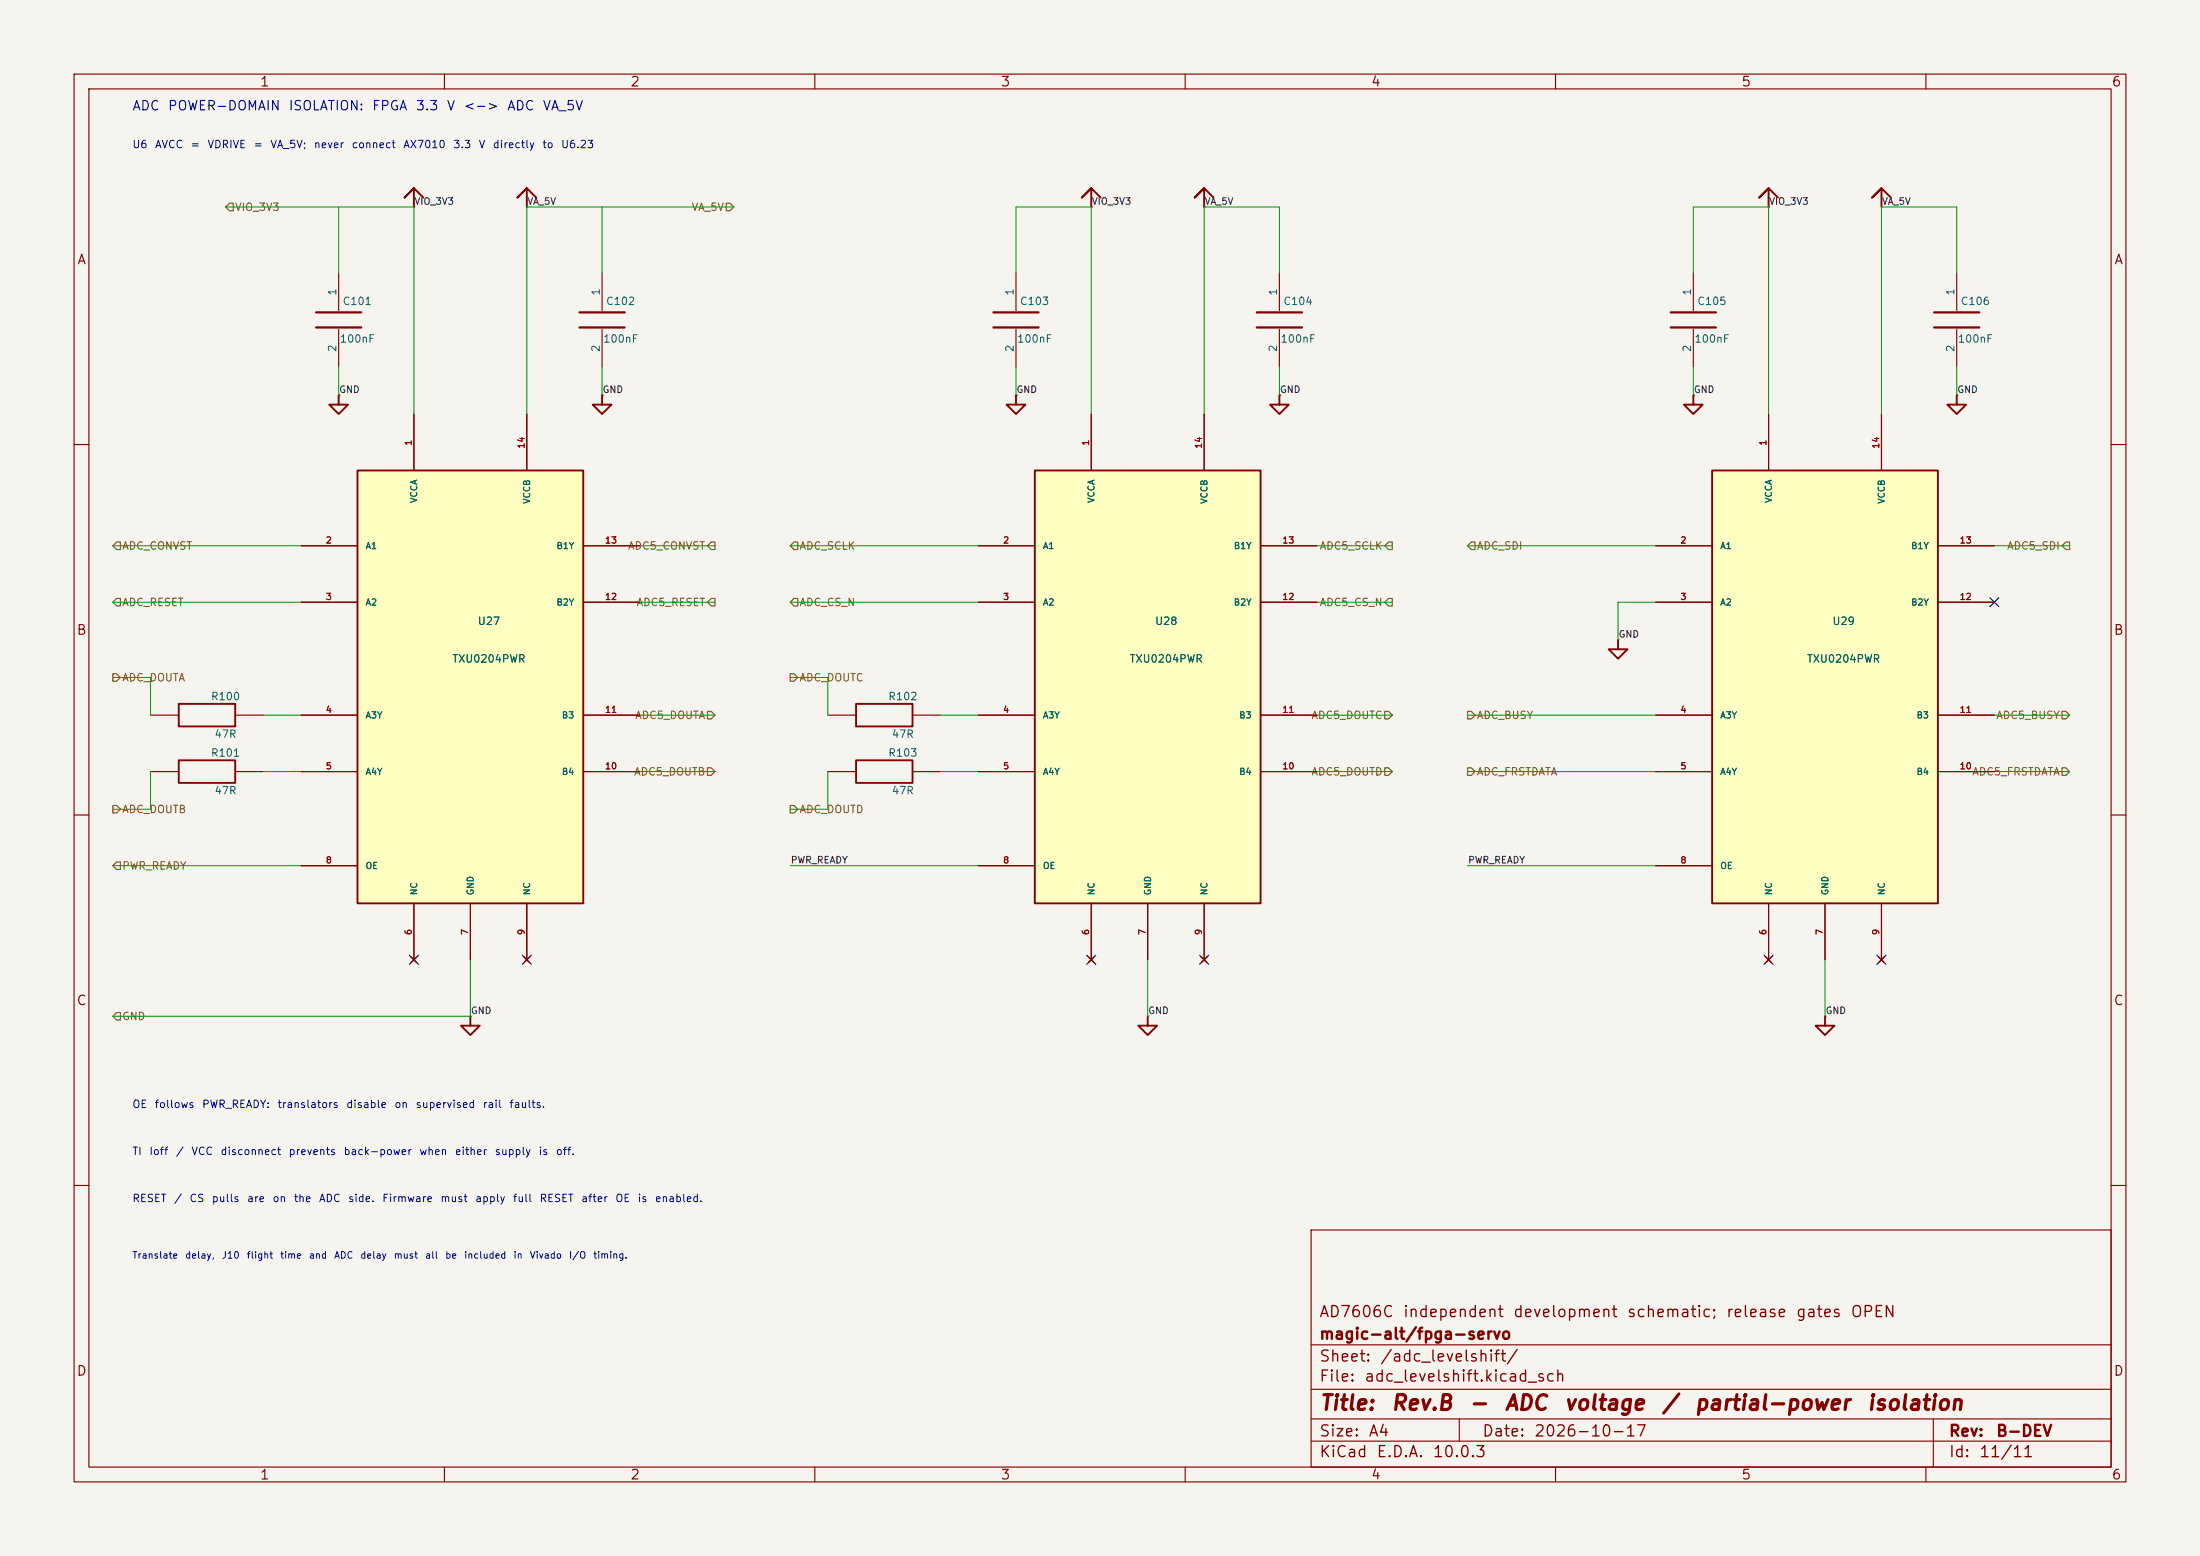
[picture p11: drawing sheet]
(kicad_sch (version 20260306) (generator "eeschema") (generator_version "10.0") (paper "A4") (title_block (title "Rev.B - ADC voltage / partial-power isolation") (date "2026-10-17") (rev "B-DEV") (company "magic-alt/fpga-servo") (comment 1 "AD7606C independent development schematic; release gates OPEN")) (lib_symbols (symbol "ax7010_servo_reva:C"
   (pin_numbers (hide yes))
   (pin_names
    (offset 0)) (exclude_from_sim no) (in_bom yes) (on_board yes)
   (in_pos_files yes)
   (duplicate_pin_numbers_are_jumpers no)
   (property "Reference" "C" (at 2.54 2.54 0) (show_name no) (do_not_autoplace no) (effects (font (size 1.016 1.016)) (justify left)))
   (property "Value" "C" (at 2.54 -2.54 0) (show_name no) (do_not_autoplace no) (effects (font (size 1.016 1.016)) (justify left)))
   (property "Footprint" "" (at 0 0 0) (show_name no) (do_not_autoplace no) (hide yes) (effects (font (size 1.27 1.27))))
   (property "Datasheet" "" (at 0 0 0) (show_name no) (do_not_autoplace no) (hide yes) (effects (font (size 1.27 1.27))))
   (property "Description" "" (at 0 0 0) (show_name no) (do_not_autoplace no) (hide yes) (effects (font (size 1.27 1.27))))
   (symbol "C_0_1"
    (polyline (pts (xy -3.048 1.016) (xy 3.048 1.016)) (stroke (width 0.3048) (type solid)) (fill (type none)))
    (polyline (pts (xy -3.048 -1.016) (xy 3.048 -1.016)) (stroke (width 0.3048) (type solid)) (fill (type none))))
   (symbol "C_1_1"
    (pin passive line (at 0 6.35 270) (length 5.08) (name "1" (effects (font (size 1.016 1.016)))) (number "1" (effects (font (size 1.016 1.016)))))
    (pin passive line (at 0 -6.35 90) (length 5.08) (name "2" (effects (font (size 1.016 1.016)))) (number "2" (effects (font (size 1.016 1.016))))))
   (embedded_fonts no))
(symbol "ax7010_servo_reva:PWR_GND" (pin_names (offset 0) (hide yes)) (pin_numbers (hide yes)) (in_bom no) (on_board no) (in_pos_files no)
(property "Reference" "#PWR" (at 0 0 0) (effects (font (size 1 1)) (hide yes)))
(property "Value" "/GND" (at 0 -4.445 0) (effects (font (size 1 1)) (hide yes)))
(symbol "PWR_GND_0_1" (polyline (pts (xy 0 0) (xy 0 -1.27) (xy -1.27 -1.27) (xy 0 -2.54) (xy 1.27 -1.27) (xy 0 -1.27)) (stroke (width 0.254) (type default)) (fill (type none))))
(symbol "PWR_GND_1_1" (pin passive line (at 0 0 90) (length 0) (name "GND" (effects (font (size 1 1)))) (number "1" (effects (font (size 1 1)))))))
(symbol "ax7010_servo_reva:PWR_VA_5V" (pin_names (offset 0) (hide yes)) (pin_numbers (hide yes)) (in_bom no) (on_board no) (in_pos_files no)
(property "Reference" "#PWR" (at 0 0 0) (effects (font (size 1 1)) (hide yes)))
(property "Value" "/VA_5V" (at 0 4.445 0) (effects (font (size 1 1)) (hide yes)))
(symbol "PWR_VA_5V_0_1" (polyline (pts (xy 0 0) (xy 0 2.54) (xy -1.27 1.27) (xy 0 2.54) (xy 1.27 1.27)) (stroke (width 0.254) (type default)) (fill (type none))))
(symbol "PWR_VA_5V_1_1" (pin passive line (at 0 0 90) (length 0) (name "VA_5V" (effects (font (size 1 1)))) (number "1" (effects (font (size 1 1)))))))
(symbol "ax7010_servo_reva:PWR_VIO_3V3" (pin_names (offset 0) (hide yes)) (pin_numbers (hide yes)) (in_bom no) (on_board no) (in_pos_files no)
(property "Reference" "#PWR" (at 0 0 0) (effects (font (size 1 1)) (hide yes)))
(property "Value" "/VIO_3V3" (at 0 4.445 0) (effects (font (size 1 1)) (hide yes)))
(symbol "PWR_VIO_3V3_0_1" (polyline (pts (xy 0 0) (xy 0 2.54) (xy -1.27 1.27) (xy 0 2.54) (xy 1.27 1.27)) (stroke (width 0.254) (type default)) (fill (type none))))
(symbol "PWR_VIO_3V3_1_1" (pin passive line (at 0 0 90) (length 0) (name "VIO_3V3" (effects (font (size 1 1)))) (number "1" (effects (font (size 1 1)))))))
(symbol "ax7010_servo_reva:R"
   (pin_numbers (hide yes))
   (pin_names (offset 0) (hide yes)) (exclude_from_sim no) (in_bom yes) (on_board yes)
   (in_pos_files yes)
   (duplicate_pin_numbers_are_jumpers no)
   (property "Reference" "R" (at 0 2.54 0) (show_name no) (do_not_autoplace no) (effects (font (size 1.016 1.016))))
   (property "Value" "R" (at 0 -2.54 0) (show_name no) (do_not_autoplace no) (effects (font (size 1.016 1.016))))
   (property "Footprint" "" (at 0 0 0) (show_name no) (do_not_autoplace no) (hide yes) (effects (font (size 1.27 1.27))))
   (property "Datasheet" "" (at 0 0 0) (show_name no) (do_not_autoplace no) (hide yes) (effects (font (size 1.27 1.27))))
   (property "Description" "" (at 0 0 0) (show_name no) (do_not_autoplace no) (hide yes) (effects (font (size 1.27 1.27))))
   (symbol "R_0_1"
    (rectangle (start -3.81 1.524) (end 3.81 -1.524) (stroke (width 0.254) (type solid)) (fill (type none))))
   (symbol "R_1_1"
    (pin passive line (at -7.62 0 0) (length 3.81) (name "1" (effects (font (size 1.016 1.016)))) (number "1" (effects (font (size 1.016 1.016)))))
    (pin passive line (at 7.62 0 180) (length 3.81) (name "2" (effects (font (size 1.016 1.016)))) (number "2" (effects (font (size 1.016 1.016))))))
   (embedded_fonts no))
(symbol "ax7010_servo_reva:TXU0204PW" (pin_names (offset 1.016)) (in_bom yes) (on_board yes)(property "Reference" "U" (at 0 0 0) (effects (font (size 1.016 1.016)) (hide yes)))(property "Value" "TXU0204PW" (at 0 0 0) (effects (font (size 1.016 1.016)) (hide yes)))(symbol "TXU0204PW_0_1" (rectangle (start -15.24 22.86) (end 15.24 -35.56) (stroke (width .254) (type default)) (fill (type background))))(symbol "TXU0204PW_1_1"(pin power_in line (at -7.62 30.48 270) (length 7.62) (name "VCCA" (effects (font (size 0.85 0.85)) )) (number "1" (effects (font (size 0.85 0.85)) )))(pin power_in line (at 7.62 30.48 270) (length 7.62) (name "VCCB" (effects (font (size 0.85 0.85)) )) (number "14" (effects (font (size 0.85 0.85)) )))(pin input line (at -22.86 12.7 0) (length 7.62) (name "A1" (effects (font (size 0.85 0.85)) )) (number "2" (effects (font (size 0.85 0.85)) )))(pin input line (at -22.86 5.08 0) (length 7.62) (name "A2" (effects (font (size 0.85 0.85)) )) (number "3" (effects (font (size 0.85 0.85)) )))(pin output line (at -22.86 -10.16 0) (length 7.62) (name "A3Y" (effects (font (size 0.85 0.85)) )) (number "4" (effects (font (size 0.85 0.85)) )))(pin output line (at -22.86 -17.78 0) (length 7.62) (name "A4Y" (effects (font (size 0.85 0.85)) )) (number "5" (effects (font (size 0.85 0.85)) )))(pin output line (at 22.86 12.7 180) (length 7.62) (name "B1Y" (effects (font (size 0.85 0.85)) )) (number "13" (effects (font (size 0.85 0.85)) )))(pin output line (at 22.86 5.08 180) (length 7.62) (name "B2Y" (effects (font (size 0.85 0.85)) )) (number "12" (effects (font (size 0.85 0.85)) )))(pin input line (at 22.86 -10.16 180) (length 7.62) (name "B3" (effects (font (size 0.85 0.85)) )) (number "11" (effects (font (size 0.85 0.85)) )))(pin input line (at 22.86 -17.78 180) (length 7.62) (name "B4" (effects (font (size 0.85 0.85)) )) (number "10" (effects (font (size 0.85 0.85)) )))(pin input line (at -22.86 -30.48 0) (length 7.62) (name "OE" (effects (font (size 0.85 0.85)) )) (number "8" (effects (font (size 0.85 0.85)) )))(pin power_in line (at 0 -43.18 90) (length 7.62) (name "GND" (effects (font (size 0.85 0.85)) )) (number "7" (effects (font (size 0.85 0.85)) )))(pin no_connect line (at -7.62 -43.18 90) (length 7.62) (name "NC" (effects (font (size 0.85 0.85)) )) (number "6" (effects (font (size 0.85 0.85)) )))(pin no_connect line (at 7.62 -43.18 90) (length 7.62) (name "NC" (effects (font (size 0.85 0.85)) )) (number "9" (effects (font (size 0.85 0.85)) ))))))
(text "ADC POWER-DOMAIN ISOLATION: FPGA 3.3 V <-> ADC VA_5V" (at 17.78 15.24 0) (effects (font (size 1.27 1.27)) (justify left bottom)))
(text "U6 AVCC = VDRIVE = VA_5V; never connect AX7010 3.3 V directly to U6.23" (at 17.78 20.32 0) (effects (font (size 1.016 1.016)) (justify left bottom)))
(symbol (lib_id "ax7010_servo_reva:TXU0204PW") (at 63.5 86.36 0) (unit 1) (in_bom yes) (on_board yes) (in_pos_files yes) (dnp no)(property "Reference" "U27" (at 66.04 83.82 0) (effects (font (size 1.016 1.016)) ))(property "Value" "TXU0204PWR" (at 66.04 88.9 0) (effects (font (size 1.016 1.016)) ))(property "Manufacturer" "Texas Instruments" (at 63.5 86.36 0) (effects (font (size 1.016 1.016)) (hide yes)))(property "MPN" "TXU0204PWR" (at 63.5 86.36 0) (effects (font (size 1.016 1.016)) (hide yes)))(property "LCSC" "UNVERIFIED" (at 63.5 86.36 0) (effects (font (size 1.016 1.016)) (hide yes)))(property "Footprint" "Package_SO:TSSOP-14_4.4x5mm_P0.65mm" (at 63.5 86.36 0) (effects (font (size 1.016 1.016)) (hide yes)))(property "Datasheet" "https://www.ti.com/lit/ds/symlink/txu0204.pdf" (at 63.5 86.36 0) (effects (font (size 1.016 1.016)) (hide yes)))(property "Description" "2 forward + 2 reverse fixed channels; Ioff and VCC disconnect isolation" (at 63.5 86.36 0) (effects (font (size 1.016 1.016)) (hide yes)))(property "Sourcing_Status" "OEM pin/package reviewed; quote and procurement not verified" (at 63.5 86.36 0) (effects (font (size 1.016 1.016)) (hide yes))))
(wire (pts (xy 55.88 27.94) (xy 55.88 55.88)) (stroke (width 0.1524) (type default)))
(wire (pts (xy 45.72 27.94) (xy 55.88 27.94)) (stroke (width 0.1524) (type default)))
(wire (pts (xy 45.72 27.94) (xy 45.72 36.83)) (stroke (width 0.1524) (type default)))
(symbol (lib_id "ax7010_servo_reva:C") (at 45.72 43.18 0) (unit 1) (in_bom yes) (on_board yes) (in_pos_files yes) (dnp no)(property "Reference" "C101" (at 48.26 40.64 0) (effects (font (size 1.016 1.016)) ))(property "Value" "100nF" (at 48.26 45.72 0) (effects (font (size 1.016 1.016)) ))(property "Footprint" "Capacitor_SMD:C_0603_1608Metric" (at 45.72 43.18 0) (effects (font (size 1.016 1.016)) (hide yes)))(property "Datasheet" "https://atta.szlcsc.com/upload/public/pdf/source/20260730/02F3503A6D76391150EDFB346112EFA5.pdf" (at 45.72 43.18 0) (effects (font (size 1.016 1.016)) (hide yes)))(property "Description" "100nF local TXU0204 supply bypass" (at 45.72 43.18 0) (effects (font (size 1.016 1.016)) (hide yes)))(property "Manufacturer" "FH(风华)" (at 45.72 43.18 0) (effects (font (size 1.016 1.016)) (hide yes)))(property "MPN" "0603B104K500NT" (at 45.72 43.18 0) (effects (font (size 1.016 1.016)) (hide yes)))(property "LCSC" "C30926" (at 45.72 43.18 0) (effects (font (size 1.016 1.016)) (hide yes)))(property "Sourcing_Status" "Prototype candidate; OEM reviewed; stock checked 2026-10-10; not production-qualified" (at 45.72 43.18 0) (effects (font (size 1.016 1.016)) (hide yes)))(property "Alternative_MPN" "CL10B104KB8NNNC" (at 45.72 43.18 0) (effects (font (size 1.016 1.016)) (hide yes)))(property "Alternative_LCSC" "C1591" (at 45.72 43.18 0) (effects (font (size 1.016 1.016)) (hide yes)))(property "Alternative_Status" "READY_FOR_PROTOTYPE" (at 45.72 43.18 0) (effects (font (size 1.016 1.016)) (hide yes))))
(wire (pts (xy 45.72 49.53) (xy 45.72 53.34)) (stroke (width 0.1524) (type default)))
(symbol (lib_id "ax7010_servo_reva:PWR_GND") (at 45.72 53.34 0) (unit 1) (in_bom no) (on_board no) (in_pos_files no)(property "Reference" "#PWR5024" (at 48.26 50.8 0) (effects (font (size 1.016 1.016)) (hide yes)))(property "Value" "/GND" (at 48.26 55.88 0) (effects (font (size 1.016 1.016)) (hide yes))))
(label "GND" (at 45.72 53.34 0) (effects (font (size 0.9 0.9)) (justify left bottom)))
(symbol (lib_id "ax7010_servo_reva:PWR_VIO_3V3") (at 55.88 27.94 0) (unit 1) (in_bom no) (on_board no) (in_pos_files no)(property "Reference" "#PWR5025" (at 58.42 25.4 0) (effects (font (size 1.016 1.016)) (hide yes)))(property "Value" "/VIO_3V3" (at 58.42 30.48 0) (effects (font (size 1.016 1.016)) (hide yes))))
(label "VIO_3V3" (at 55.88 27.94 0) (effects (font (size 0.9 0.9)) (justify left bottom)))
(wire (pts (xy 30.48 27.94) (xy 45.72 27.94)) (stroke (width 0.1524) (type default)))
(hierarchical_label "VIO_3V3" (shape input) (at 30.48 27.94 0) (effects (font (size 1.016 1.016)) (justify left)))
(junction (at 45.72 27.94) (diameter 0.635) (color 0 0 0 0))
(wire (pts (xy 71.12 27.94) (xy 71.12 55.88)) (stroke (width 0.1524) (type default)))
(wire (pts (xy 71.12 27.94) (xy 81.28 27.94)) (stroke (width 0.1524) (type default)))
(wire (pts (xy 81.28 27.94) (xy 81.28 36.83)) (stroke (width 0.1524) (type default)))
(symbol (lib_id "ax7010_servo_reva:C") (at 81.28 43.18 0) (unit 1) (in_bom yes) (on_board yes) (in_pos_files yes) (dnp no)(property "Reference" "C102" (at 83.82 40.64 0) (effects (font (size 1.016 1.016)) ))(property "Value" "100nF" (at 83.82 45.72 0) (effects (font (size 1.016 1.016)) ))(property "Footprint" "Capacitor_SMD:C_0603_1608Metric" (at 81.28 43.18 0) (effects (font (size 1.016 1.016)) (hide yes)))(property "Datasheet" "https://atta.szlcsc.com/upload/public/pdf/source/20260730/02F3503A6D76391150EDFB346112EFA5.pdf" (at 81.28 43.18 0) (effects (font (size 1.016 1.016)) (hide yes)))(property "Description" "100nF local TXU0204 supply bypass" (at 81.28 43.18 0) (effects (font (size 1.016 1.016)) (hide yes)))(property "Manufacturer" "FH(风华)" (at 81.28 43.18 0) (effects (font (size 1.016 1.016)) (hide yes)))(property "MPN" "0603B104K500NT" (at 81.28 43.18 0) (effects (font (size 1.016 1.016)) (hide yes)))(property "LCSC" "C30926" (at 81.28 43.18 0) (effects (font (size 1.016 1.016)) (hide yes)))(property "Sourcing_Status" "Prototype candidate; OEM reviewed; stock checked 2026-10-10; not production-qualified" (at 81.28 43.18 0) (effects (font (size 1.016 1.016)) (hide yes)))(property "Alternative_MPN" "CL10B104KB8NNNC" (at 81.28 43.18 0) (effects (font (size 1.016 1.016)) (hide yes)))(property "Alternative_LCSC" "C1591" (at 81.28 43.18 0) (effects (font (size 1.016 1.016)) (hide yes)))(property "Alternative_Status" "READY_FOR_PROTOTYPE" (at 81.28 43.18 0) (effects (font (size 1.016 1.016)) (hide yes))))
(wire (pts (xy 81.28 49.53) (xy 81.28 53.34)) (stroke (width 0.1524) (type default)))
(symbol (lib_id "ax7010_servo_reva:PWR_GND") (at 81.28 53.34 0) (unit 1) (in_bom no) (on_board no) (in_pos_files no)(property "Reference" "#PWR5026" (at 83.82 50.8 0) (effects (font (size 1.016 1.016)) (hide yes)))(property "Value" "/GND" (at 83.82 55.88 0) (effects (font (size 1.016 1.016)) (hide yes))))
(label "GND" (at 81.28 53.34 0) (effects (font (size 0.9 0.9)) (justify left bottom)))
(symbol (lib_id "ax7010_servo_reva:PWR_VA_5V") (at 71.12 27.94 0) (unit 1) (in_bom no) (on_board no) (in_pos_files no)(property "Reference" "#PWR5027" (at 73.66 25.4 0) (effects (font (size 1.016 1.016)) (hide yes)))(property "Value" "/VA_5V" (at 73.66 30.48 0) (effects (font (size 1.016 1.016)) (hide yes))))
(label "VA_5V" (at 71.12 27.94 0) (effects (font (size 0.9 0.9)) (justify left bottom)))
(wire (pts (xy 81.28 27.94) (xy 99.06 27.94)) (stroke (width 0.1524) (type default)))
(hierarchical_label "VA_5V" (shape input) (at 99.06 27.94 180) (effects (font (size 1.016 1.016)) (justify right)))
(junction (at 81.28 27.94) (diameter 0.635) (color 0 0 0 0))
(wire (pts (xy 15.24 73.66) (xy 40.64 73.66)) (stroke (width 0.1524) (type default)))
(hierarchical_label "ADC_CONVST" (shape input) (at 15.24 73.66 0) (effects (font (size 1.016 1.016)) (justify left)))
(wire (pts (xy 86.36 73.66) (xy 96.52 73.66)) (stroke (width 0.1524) (type default)))
(hierarchical_label "ADC5_CONVST" (shape output) (at 96.52 73.66 180) (effects (font (size 1.016 1.016)) (justify right)))
(wire (pts (xy 15.24 81.28) (xy 40.64 81.28)) (stroke (width 0.1524) (type default)))
(hierarchical_label "ADC_RESET" (shape input) (at 15.24 81.28 0) (effects (font (size 1.016 1.016)) (justify left)))
(wire (pts (xy 86.36 81.28) (xy 96.52 81.28)) (stroke (width 0.1524) (type default)))
(hierarchical_label "ADC5_RESET" (shape output) (at 96.52 81.28 180) (effects (font (size 1.016 1.016)) (justify right)))
(wire (pts (xy 35.56 96.52) (xy 40.64 96.52)) (stroke (width 0.1524) (type default)))
(symbol (lib_id "ax7010_servo_reva:R") (at 27.94 96.52 0) (unit 1) (in_bom yes) (on_board yes) (in_pos_files yes) (dnp no)(property "Reference" "R100" (at 30.48 93.98 0) (effects (font (size 1.016 1.016)) ))(property "Value" "47R" (at 30.48 99.06 0) (effects (font (size 1.016 1.016)) ))(property "Footprint" "Resistor_SMD:R_0603_1608Metric" (at 27.94 96.52 0) (effects (font (size 1.016 1.016)) (hide yes)))(property "Datasheet" "https://atta.szlcsc.com/upload/public/pdf/source/20260525/1D8CDEB9F7F4208858E1F2F6F2BB4F43.pdf" (at 27.94 96.52 0) (effects (font (size 1.016 1.016)) (hide yes)))(property "Description" "47R J10 DOUT source damping; place next to translator A output" (at 27.94 96.52 0) (effects (font (size 1.016 1.016)) (hide yes)))(property "Manufacturer" "FH(风华)" (at 27.94 96.52 0) (effects (font (size 1.016 1.016)) (hide yes)))(property "MPN" "RS-03K47R0FT" (at 27.94 96.52 0) (effects (font (size 1.016 1.016)) (hide yes)))(property "LCSC" "C140087" (at 27.94 96.52 0) (effects (font (size 1.016 1.016)) (hide yes)))(property "Sourcing_Status" "Prototype candidate; OEM reviewed; stock checked 2026-10-10; not production-qualified" (at 27.94 96.52 0) (effects (font (size 1.016 1.016)) (hide yes)))(property "Alternative_MPN" "0603WAF470JT5E" (at 27.94 96.52 0) (effects (font (size 1.016 1.016)) (hide yes)))(property "Alternative_LCSC" "C23182" (at 27.94 96.52 0) (effects (font (size 1.016 1.016)) (hide yes)))(property "Alternative_Status" "READY_FOR_PROTOTYPE" (at 27.94 96.52 0) (effects (font (size 1.016 1.016)) (hide yes))))
(wire (pts (xy 15.24 91.44) (xy 20.32 91.44)) (stroke (width 0.1524) (type default)))
(wire (pts (xy 20.32 91.44) (xy 20.32 96.52)) (stroke (width 0.1524) (type default)))
(hierarchical_label "ADC_DOUTA" (shape output) (at 15.24 91.44 0) (effects (font (size 1.016 1.016)) (justify left)))
(wire (pts (xy 86.36 96.52) (xy 96.52 96.52)) (stroke (width 0.1524) (type default)))
(hierarchical_label "ADC5_DOUTA" (shape input) (at 96.52 96.52 180) (effects (font (size 1.016 1.016)) (justify right)))
(wire (pts (xy 35.56 104.14) (xy 40.64 104.14)) (stroke (width 0.1524) (type default)))
(symbol (lib_id "ax7010_servo_reva:R") (at 27.94 104.14 0) (unit 1) (in_bom yes) (on_board yes) (in_pos_files yes) (dnp no)(property "Reference" "R101" (at 30.48 101.6 0) (effects (font (size 1.016 1.016)) ))(property "Value" "47R" (at 30.48 106.68 0) (effects (font (size 1.016 1.016)) ))(property "Footprint" "Resistor_SMD:R_0603_1608Metric" (at 27.94 104.14 0) (effects (font (size 1.016 1.016)) (hide yes)))(property "Datasheet" "https://atta.szlcsc.com/upload/public/pdf/source/20260525/1D8CDEB9F7F4208858E1F2F6F2BB4F43.pdf" (at 27.94 104.14 0) (effects (font (size 1.016 1.016)) (hide yes)))(property "Description" "47R J10 DOUT source damping; place next to translator A output" (at 27.94 104.14 0) (effects (font (size 1.016 1.016)) (hide yes)))(property "Manufacturer" "FH(风华)" (at 27.94 104.14 0) (effects (font (size 1.016 1.016)) (hide yes)))(property "MPN" "RS-03K47R0FT" (at 27.94 104.14 0) (effects (font (size 1.016 1.016)) (hide yes)))(property "LCSC" "C140087" (at 27.94 104.14 0) (effects (font (size 1.016 1.016)) (hide yes)))(property "Sourcing_Status" "Prototype candidate; OEM reviewed; stock checked 2026-10-10; not production-qualified" (at 27.94 104.14 0) (effects (font (size 1.016 1.016)) (hide yes)))(property "Alternative_MPN" "0603WAF470JT5E" (at 27.94 104.14 0) (effects (font (size 1.016 1.016)) (hide yes)))(property "Alternative_LCSC" "C23182" (at 27.94 104.14 0) (effects (font (size 1.016 1.016)) (hide yes)))(property "Alternative_Status" "READY_FOR_PROTOTYPE" (at 27.94 104.14 0) (effects (font (size 1.016 1.016)) (hide yes))))
(wire (pts (xy 15.24 109.22) (xy 20.32 109.22)) (stroke (width 0.1524) (type default)))
(wire (pts (xy 20.32 109.22) (xy 20.32 104.14)) (stroke (width 0.1524) (type default)))
(hierarchical_label "ADC_DOUTB" (shape output) (at 15.24 109.22 0) (effects (font (size 1.016 1.016)) (justify left)))
(wire (pts (xy 86.36 104.14) (xy 96.52 104.14)) (stroke (width 0.1524) (type default)))
(hierarchical_label "ADC5_DOUTB" (shape input) (at 96.52 104.14 180) (effects (font (size 1.016 1.016)) (justify right)))
(wire (pts (xy 15.24 116.84) (xy 40.64 116.84)) (stroke (width 0.1524) (type default)))
(hierarchical_label "PWR_READY" (shape input) (at 15.24 116.84 0) (effects (font (size 1.016 1.016)) (justify left)))
(no_connect (at 55.88 129.54))
(no_connect (at 71.12 129.54))
(wire (pts (xy 63.5 129.54) (xy 63.5 137.16)) (stroke (width 0.1524) (type default)))
(symbol (lib_id "ax7010_servo_reva:PWR_GND") (at 63.5 137.16 0) (unit 1) (in_bom no) (on_board no) (in_pos_files no)(property "Reference" "#PWR5028" (at 66.04 134.62 0) (effects (font (size 1.016 1.016)) (hide yes)))(property "Value" "/GND" (at 66.04 139.7 0) (effects (font (size 1.016 1.016)) (hide yes))))
(label "GND" (at 63.5 137.16 0) (effects (font (size 0.9 0.9)) (justify left bottom)))
(wire (pts (xy 15.24 137.16) (xy 63.5 137.16)) (stroke (width 0.1524) (type default)))
(hierarchical_label "GND" (shape input) (at 15.24 137.16 0) (effects (font (size 1.016 1.016)) (justify left)))
(junction (at 63.5 137.16) (diameter 0.635) (color 0 0 0 0))
(symbol (lib_id "ax7010_servo_reva:TXU0204PW") (at 154.94 86.36 0) (unit 1) (in_bom yes) (on_board yes) (in_pos_files yes) (dnp no)(property "Reference" "U28" (at 157.48 83.82 0) (effects (font (size 1.016 1.016)) ))(property "Value" "TXU0204PWR" (at 157.48 88.9 0) (effects (font (size 1.016 1.016)) ))(property "Manufacturer" "Texas Instruments" (at 154.94 86.36 0) (effects (font (size 1.016 1.016)) (hide yes)))(property "MPN" "TXU0204PWR" (at 154.94 86.36 0) (effects (font (size 1.016 1.016)) (hide yes)))(property "LCSC" "UNVERIFIED" (at 154.94 86.36 0) (effects (font (size 1.016 1.016)) (hide yes)))(property "Footprint" "Package_SO:TSSOP-14_4.4x5mm_P0.65mm" (at 154.94 86.36 0) (effects (font (size 1.016 1.016)) (hide yes)))(property "Datasheet" "https://www.ti.com/lit/ds/symlink/txu0204.pdf" (at 154.94 86.36 0) (effects (font (size 1.016 1.016)) (hide yes)))(property "Description" "2 forward + 2 reverse fixed channels; Ioff and VCC disconnect isolation" (at 154.94 86.36 0) (effects (font (size 1.016 1.016)) (hide yes)))(property "Sourcing_Status" "OEM pin/package reviewed; quote and procurement not verified" (at 154.94 86.36 0) (effects (font (size 1.016 1.016)) (hide yes))))
(wire (pts (xy 147.32 27.94) (xy 147.32 55.88)) (stroke (width 0.1524) (type default)))
(wire (pts (xy 137.16 27.94) (xy 147.32 27.94)) (stroke (width 0.1524) (type default)))
(wire (pts (xy 137.16 27.94) (xy 137.16 36.83)) (stroke (width 0.1524) (type default)))
(symbol (lib_id "ax7010_servo_reva:C") (at 137.16 43.18 0) (unit 1) (in_bom yes) (on_board yes) (in_pos_files yes) (dnp no)(property "Reference" "C103" (at 139.7 40.64 0) (effects (font (size 1.016 1.016)) ))(property "Value" "100nF" (at 139.7 45.72 0) (effects (font (size 1.016 1.016)) ))(property "Footprint" "Capacitor_SMD:C_0603_1608Metric" (at 137.16 43.18 0) (effects (font (size 1.016 1.016)) (hide yes)))(property "Datasheet" "https://atta.szlcsc.com/upload/public/pdf/source/20260730/02F3503A6D76391150EDFB346112EFA5.pdf" (at 137.16 43.18 0) (effects (font (size 1.016 1.016)) (hide yes)))(property "Description" "100nF local TXU0204 supply bypass" (at 137.16 43.18 0) (effects (font (size 1.016 1.016)) (hide yes)))(property "Manufacturer" "FH(风华)" (at 137.16 43.18 0) (effects (font (size 1.016 1.016)) (hide yes)))(property "MPN" "0603B104K500NT" (at 137.16 43.18 0) (effects (font (size 1.016 1.016)) (hide yes)))(property "LCSC" "C30926" (at 137.16 43.18 0) (effects (font (size 1.016 1.016)) (hide yes)))(property "Sourcing_Status" "Prototype candidate; OEM reviewed; stock checked 2026-10-10; not production-qualified" (at 137.16 43.18 0) (effects (font (size 1.016 1.016)) (hide yes)))(property "Alternative_MPN" "CL10B104KB8NNNC" (at 137.16 43.18 0) (effects (font (size 1.016 1.016)) (hide yes)))(property "Alternative_LCSC" "C1591" (at 137.16 43.18 0) (effects (font (size 1.016 1.016)) (hide yes)))(property "Alternative_Status" "READY_FOR_PROTOTYPE" (at 137.16 43.18 0) (effects (font (size 1.016 1.016)) (hide yes))))
(wire (pts (xy 137.16 49.53) (xy 137.16 53.34)) (stroke (width 0.1524) (type default)))
(symbol (lib_id "ax7010_servo_reva:PWR_GND") (at 137.16 53.34 0) (unit 1) (in_bom no) (on_board no) (in_pos_files no)(property "Reference" "#PWR5029" (at 139.7 50.8 0) (effects (font (size 1.016 1.016)) (hide yes)))(property "Value" "/GND" (at 139.7 55.88 0) (effects (font (size 1.016 1.016)) (hide yes))))
(label "GND" (at 137.16 53.34 0) (effects (font (size 0.9 0.9)) (justify left bottom)))
(symbol (lib_id "ax7010_servo_reva:PWR_VIO_3V3") (at 147.32 27.94 0) (unit 1) (in_bom no) (on_board no) (in_pos_files no)(property "Reference" "#PWR5030" (at 149.86 25.4 0) (effects (font (size 1.016 1.016)) (hide yes)))(property "Value" "/VIO_3V3" (at 149.86 30.48 0) (effects (font (size 1.016 1.016)) (hide yes))))
(label "VIO_3V3" (at 147.32 27.94 0) (effects (font (size 0.9 0.9)) (justify left bottom)))
(wire (pts (xy 162.56 27.94) (xy 162.56 55.88)) (stroke (width 0.1524) (type default)))
(wire (pts (xy 162.56 27.94) (xy 172.72 27.94)) (stroke (width 0.1524) (type default)))
(wire (pts (xy 172.72 27.94) (xy 172.72 36.83)) (stroke (width 0.1524) (type default)))
(symbol (lib_id "ax7010_servo_reva:C") (at 172.72 43.18 0) (unit 1) (in_bom yes) (on_board yes) (in_pos_files yes) (dnp no)(property "Reference" "C104" (at 175.26 40.64 0) (effects (font (size 1.016 1.016)) ))(property "Value" "100nF" (at 175.26 45.72 0) (effects (font (size 1.016 1.016)) ))(property "Footprint" "Capacitor_SMD:C_0603_1608Metric" (at 172.72 43.18 0) (effects (font (size 1.016 1.016)) (hide yes)))(property "Datasheet" "https://atta.szlcsc.com/upload/public/pdf/source/20260730/02F3503A6D76391150EDFB346112EFA5.pdf" (at 172.72 43.18 0) (effects (font (size 1.016 1.016)) (hide yes)))(property "Description" "100nF local TXU0204 supply bypass" (at 172.72 43.18 0) (effects (font (size 1.016 1.016)) (hide yes)))(property "Manufacturer" "FH(风华)" (at 172.72 43.18 0) (effects (font (size 1.016 1.016)) (hide yes)))(property "MPN" "0603B104K500NT" (at 172.72 43.18 0) (effects (font (size 1.016 1.016)) (hide yes)))(property "LCSC" "C30926" (at 172.72 43.18 0) (effects (font (size 1.016 1.016)) (hide yes)))(property "Sourcing_Status" "Prototype candidate; OEM reviewed; stock checked 2026-10-10; not production-qualified" (at 172.72 43.18 0) (effects (font (size 1.016 1.016)) (hide yes)))(property "Alternative_MPN" "CL10B104KB8NNNC" (at 172.72 43.18 0) (effects (font (size 1.016 1.016)) (hide yes)))(property "Alternative_LCSC" "C1591" (at 172.72 43.18 0) (effects (font (size 1.016 1.016)) (hide yes)))(property "Alternative_Status" "READY_FOR_PROTOTYPE" (at 172.72 43.18 0) (effects (font (size 1.016 1.016)) (hide yes))))
(wire (pts (xy 172.72 49.53) (xy 172.72 53.34)) (stroke (width 0.1524) (type default)))
(symbol (lib_id "ax7010_servo_reva:PWR_GND") (at 172.72 53.34 0) (unit 1) (in_bom no) (on_board no) (in_pos_files no)(property "Reference" "#PWR5031" (at 175.26 50.8 0) (effects (font (size 1.016 1.016)) (hide yes)))(property "Value" "/GND" (at 175.26 55.88 0) (effects (font (size 1.016 1.016)) (hide yes))))
(label "GND" (at 172.72 53.34 0) (effects (font (size 0.9 0.9)) (justify left bottom)))
(symbol (lib_id "ax7010_servo_reva:PWR_VA_5V") (at 162.56 27.94 0) (unit 1) (in_bom no) (on_board no) (in_pos_files no)(property "Reference" "#PWR5032" (at 165.1 25.4 0) (effects (font (size 1.016 1.016)) (hide yes)))(property "Value" "/VA_5V" (at 165.1 30.48 0) (effects (font (size 1.016 1.016)) (hide yes))))
(label "VA_5V" (at 162.56 27.94 0) (effects (font (size 0.9 0.9)) (justify left bottom)))
(wire (pts (xy 106.68 73.66) (xy 132.08 73.66)) (stroke (width 0.1524) (type default)))
(hierarchical_label "ADC_SCLK" (shape input) (at 106.68 73.66 0) (effects (font (size 1.016 1.016)) (justify left)))
(wire (pts (xy 177.8 73.66) (xy 187.96 73.66)) (stroke (width 0.1524) (type default)))
(hierarchical_label "ADC5_SCLK" (shape output) (at 187.96 73.66 180) (effects (font (size 1.016 1.016)) (justify right)))
(wire (pts (xy 106.68 81.28) (xy 132.08 81.28)) (stroke (width 0.1524) (type default)))
(hierarchical_label "ADC_CS_N" (shape input) (at 106.68 81.28 0) (effects (font (size 1.016 1.016)) (justify left)))
(wire (pts (xy 177.8 81.28) (xy 187.96 81.28)) (stroke (width 0.1524) (type default)))
(hierarchical_label "ADC5_CS_N" (shape output) (at 187.96 81.28 180) (effects (font (size 1.016 1.016)) (justify right)))
(wire (pts (xy 127 96.52) (xy 132.08 96.52)) (stroke (width 0.1524) (type default)))
(symbol (lib_id "ax7010_servo_reva:R") (at 119.38 96.52 0) (unit 1) (in_bom yes) (on_board yes) (in_pos_files yes) (dnp no)(property "Reference" "R102" (at 121.92 93.98 0) (effects (font (size 1.016 1.016)) ))(property "Value" "47R" (at 121.92 99.06 0) (effects (font (size 1.016 1.016)) ))(property "Footprint" "Resistor_SMD:R_0603_1608Metric" (at 119.38 96.52 0) (effects (font (size 1.016 1.016)) (hide yes)))(property "Datasheet" "https://atta.szlcsc.com/upload/public/pdf/source/20260525/1D8CDEB9F7F4208858E1F2F6F2BB4F43.pdf" (at 119.38 96.52 0) (effects (font (size 1.016 1.016)) (hide yes)))(property "Description" "47R J10 DOUT source damping; place next to translator A output" (at 119.38 96.52 0) (effects (font (size 1.016 1.016)) (hide yes)))(property "Manufacturer" "FH(风华)" (at 119.38 96.52 0) (effects (font (size 1.016 1.016)) (hide yes)))(property "MPN" "RS-03K47R0FT" (at 119.38 96.52 0) (effects (font (size 1.016 1.016)) (hide yes)))(property "LCSC" "C140087" (at 119.38 96.52 0) (effects (font (size 1.016 1.016)) (hide yes)))(property "Sourcing_Status" "Prototype candidate; OEM reviewed; stock checked 2026-10-10; not production-qualified" (at 119.38 96.52 0) (effects (font (size 1.016 1.016)) (hide yes)))(property "Alternative_MPN" "0603WAF470JT5E" (at 119.38 96.52 0) (effects (font (size 1.016 1.016)) (hide yes)))(property "Alternative_LCSC" "C23182" (at 119.38 96.52 0) (effects (font (size 1.016 1.016)) (hide yes)))(property "Alternative_Status" "READY_FOR_PROTOTYPE" (at 119.38 96.52 0) (effects (font (size 1.016 1.016)) (hide yes))))
(wire (pts (xy 106.68 91.44) (xy 111.76 91.44)) (stroke (width 0.1524) (type default)))
(wire (pts (xy 111.76 91.44) (xy 111.76 96.52)) (stroke (width 0.1524) (type default)))
(hierarchical_label "ADC_DOUTC" (shape output) (at 106.68 91.44 0) (effects (font (size 1.016 1.016)) (justify left)))
(wire (pts (xy 177.8 96.52) (xy 187.96 96.52)) (stroke (width 0.1524) (type default)))
(hierarchical_label "ADC5_DOUTC" (shape input) (at 187.96 96.52 180) (effects (font (size 1.016 1.016)) (justify right)))
(wire (pts (xy 127 104.14) (xy 132.08 104.14)) (stroke (width 0.1524) (type default)))
(symbol (lib_id "ax7010_servo_reva:R") (at 119.38 104.14 0) (unit 1) (in_bom yes) (on_board yes) (in_pos_files yes) (dnp no)(property "Reference" "R103" (at 121.92 101.6 0) (effects (font (size 1.016 1.016)) ))(property "Value" "47R" (at 121.92 106.68 0) (effects (font (size 1.016 1.016)) ))(property "Footprint" "Resistor_SMD:R_0603_1608Metric" (at 119.38 104.14 0) (effects (font (size 1.016 1.016)) (hide yes)))(property "Datasheet" "https://atta.szlcsc.com/upload/public/pdf/source/20260525/1D8CDEB9F7F4208858E1F2F6F2BB4F43.pdf" (at 119.38 104.14 0) (effects (font (size 1.016 1.016)) (hide yes)))(property "Description" "47R J10 DOUT source damping; place next to translator A output" (at 119.38 104.14 0) (effects (font (size 1.016 1.016)) (hide yes)))(property "Manufacturer" "FH(风华)" (at 119.38 104.14 0) (effects (font (size 1.016 1.016)) (hide yes)))(property "MPN" "RS-03K47R0FT" (at 119.38 104.14 0) (effects (font (size 1.016 1.016)) (hide yes)))(property "LCSC" "C140087" (at 119.38 104.14 0) (effects (font (size 1.016 1.016)) (hide yes)))(property "Sourcing_Status" "Prototype candidate; OEM reviewed; stock checked 2026-10-10; not production-qualified" (at 119.38 104.14 0) (effects (font (size 1.016 1.016)) (hide yes)))(property "Alternative_MPN" "0603WAF470JT5E" (at 119.38 104.14 0) (effects (font (size 1.016 1.016)) (hide yes)))(property "Alternative_LCSC" "C23182" (at 119.38 104.14 0) (effects (font (size 1.016 1.016)) (hide yes)))(property "Alternative_Status" "READY_FOR_PROTOTYPE" (at 119.38 104.14 0) (effects (font (size 1.016 1.016)) (hide yes))))
(wire (pts (xy 106.68 109.22) (xy 111.76 109.22)) (stroke (width 0.1524) (type default)))
(wire (pts (xy 111.76 109.22) (xy 111.76 104.14)) (stroke (width 0.1524) (type default)))
(hierarchical_label "ADC_DOUTD" (shape output) (at 106.68 109.22 0) (effects (font (size 1.016 1.016)) (justify left)))
(wire (pts (xy 177.8 104.14) (xy 187.96 104.14)) (stroke (width 0.1524) (type default)))
(hierarchical_label "ADC5_DOUTD" (shape input) (at 187.96 104.14 180) (effects (font (size 1.016 1.016)) (justify right)))
(wire (pts (xy 106.68 116.84) (xy 132.08 116.84)) (stroke (width 0.1524) (type default)))
(label "PWR_READY" (at 106.68 116.84 0) (effects (font (size 0.9 0.9)) (justify left bottom)))
(no_connect (at 147.32 129.54))
(no_connect (at 162.56 129.54))
(wire (pts (xy 154.94 129.54) (xy 154.94 137.16)) (stroke (width 0.1524) (type default)))
(symbol (lib_id "ax7010_servo_reva:PWR_GND") (at 154.94 137.16 0) (unit 1) (in_bom no) (on_board no) (in_pos_files no)(property "Reference" "#PWR5033" (at 157.48 134.62 0) (effects (font (size 1.016 1.016)) (hide yes)))(property "Value" "/GND" (at 157.48 139.7 0) (effects (font (size 1.016 1.016)) (hide yes))))
(label "GND" (at 154.94 137.16 0) (effects (font (size 0.9 0.9)) (justify left bottom)))
(symbol (lib_id "ax7010_servo_reva:TXU0204PW") (at 246.38 86.36 0) (unit 1) (in_bom yes) (on_board yes) (in_pos_files yes) (dnp no)(property "Reference" "U29" (at 248.92 83.82 0) (effects (font (size 1.016 1.016)) ))(property "Value" "TXU0204PWR" (at 248.92 88.9 0) (effects (font (size 1.016 1.016)) ))(property "Manufacturer" "Texas Instruments" (at 246.38 86.36 0) (effects (font (size 1.016 1.016)) (hide yes)))(property "MPN" "TXU0204PWR" (at 246.38 86.36 0) (effects (font (size 1.016 1.016)) (hide yes)))(property "LCSC" "UNVERIFIED" (at 246.38 86.36 0) (effects (font (size 1.016 1.016)) (hide yes)))(property "Footprint" "Package_SO:TSSOP-14_4.4x5mm_P0.65mm" (at 246.38 86.36 0) (effects (font (size 1.016 1.016)) (hide yes)))(property "Datasheet" "https://www.ti.com/lit/ds/symlink/txu0204.pdf" (at 246.38 86.36 0) (effects (font (size 1.016 1.016)) (hide yes)))(property "Description" "2 forward + 2 reverse fixed channels; Ioff and VCC disconnect isolation" (at 246.38 86.36 0) (effects (font (size 1.016 1.016)) (hide yes)))(property "Sourcing_Status" "OEM pin/package reviewed; quote and procurement not verified" (at 246.38 86.36 0) (effects (font (size 1.016 1.016)) (hide yes))))
(wire (pts (xy 238.76 27.94) (xy 238.76 55.88)) (stroke (width 0.1524) (type default)))
(wire (pts (xy 228.6 27.94) (xy 238.76 27.94)) (stroke (width 0.1524) (type default)))
(wire (pts (xy 228.6 27.94) (xy 228.6 36.83)) (stroke (width 0.1524) (type default)))
(symbol (lib_id "ax7010_servo_reva:C") (at 228.6 43.18 0) (unit 1) (in_bom yes) (on_board yes) (in_pos_files yes) (dnp no)(property "Reference" "C105" (at 231.14 40.64 0) (effects (font (size 1.016 1.016)) ))(property "Value" "100nF" (at 231.14 45.72 0) (effects (font (size 1.016 1.016)) ))(property "Footprint" "Capacitor_SMD:C_0603_1608Metric" (at 228.6 43.18 0) (effects (font (size 1.016 1.016)) (hide yes)))(property "Datasheet" "https://atta.szlcsc.com/upload/public/pdf/source/20260730/02F3503A6D76391150EDFB346112EFA5.pdf" (at 228.6 43.18 0) (effects (font (size 1.016 1.016)) (hide yes)))(property "Description" "100nF local TXU0204 supply bypass" (at 228.6 43.18 0) (effects (font (size 1.016 1.016)) (hide yes)))(property "Manufacturer" "FH(风华)" (at 228.6 43.18 0) (effects (font (size 1.016 1.016)) (hide yes)))(property "MPN" "0603B104K500NT" (at 228.6 43.18 0) (effects (font (size 1.016 1.016)) (hide yes)))(property "LCSC" "C30926" (at 228.6 43.18 0) (effects (font (size 1.016 1.016)) (hide yes)))(property "Sourcing_Status" "Prototype candidate; OEM reviewed; stock checked 2026-10-10; not production-qualified" (at 228.6 43.18 0) (effects (font (size 1.016 1.016)) (hide yes)))(property "Alternative_MPN" "CL10B104KB8NNNC" (at 228.6 43.18 0) (effects (font (size 1.016 1.016)) (hide yes)))(property "Alternative_LCSC" "C1591" (at 228.6 43.18 0) (effects (font (size 1.016 1.016)) (hide yes)))(property "Alternative_Status" "READY_FOR_PROTOTYPE" (at 228.6 43.18 0) (effects (font (size 1.016 1.016)) (hide yes))))
(wire (pts (xy 228.6 49.53) (xy 228.6 53.34)) (stroke (width 0.1524) (type default)))
(symbol (lib_id "ax7010_servo_reva:PWR_GND") (at 228.6 53.34 0) (unit 1) (in_bom no) (on_board no) (in_pos_files no)(property "Reference" "#PWR5034" (at 231.14 50.8 0) (effects (font (size 1.016 1.016)) (hide yes)))(property "Value" "/GND" (at 231.14 55.88 0) (effects (font (size 1.016 1.016)) (hide yes))))
(label "GND" (at 228.6 53.34 0) (effects (font (size 0.9 0.9)) (justify left bottom)))
(symbol (lib_id "ax7010_servo_reva:PWR_VIO_3V3") (at 238.76 27.94 0) (unit 1) (in_bom no) (on_board no) (in_pos_files no)(property "Reference" "#PWR5035" (at 241.3 25.4 0) (effects (font (size 1.016 1.016)) (hide yes)))(property "Value" "/VIO_3V3" (at 241.3 30.48 0) (effects (font (size 1.016 1.016)) (hide yes))))
(label "VIO_3V3" (at 238.76 27.94 0) (effects (font (size 0.9 0.9)) (justify left bottom)))
(wire (pts (xy 254 27.94) (xy 254 55.88)) (stroke (width 0.1524) (type default)))
(wire (pts (xy 254 27.94) (xy 264.16 27.94)) (stroke (width 0.1524) (type default)))
(wire (pts (xy 264.16 27.94) (xy 264.16 36.83)) (stroke (width 0.1524) (type default)))
(symbol (lib_id "ax7010_servo_reva:C") (at 264.16 43.18 0) (unit 1) (in_bom yes) (on_board yes) (in_pos_files yes) (dnp no)(property "Reference" "C106" (at 266.7 40.64 0) (effects (font (size 1.016 1.016)) ))(property "Value" "100nF" (at 266.7 45.72 0) (effects (font (size 1.016 1.016)) ))(property "Footprint" "Capacitor_SMD:C_0603_1608Metric" (at 264.16 43.18 0) (effects (font (size 1.016 1.016)) (hide yes)))(property "Datasheet" "https://atta.szlcsc.com/upload/public/pdf/source/20260730/02F3503A6D76391150EDFB346112EFA5.pdf" (at 264.16 43.18 0) (effects (font (size 1.016 1.016)) (hide yes)))(property "Description" "100nF local TXU0204 supply bypass" (at 264.16 43.18 0) (effects (font (size 1.016 1.016)) (hide yes)))(property "Manufacturer" "FH(风华)" (at 264.16 43.18 0) (effects (font (size 1.016 1.016)) (hide yes)))(property "MPN" "0603B104K500NT" (at 264.16 43.18 0) (effects (font (size 1.016 1.016)) (hide yes)))(property "LCSC" "C30926" (at 264.16 43.18 0) (effects (font (size 1.016 1.016)) (hide yes)))(property "Sourcing_Status" "Prototype candidate; OEM reviewed; stock checked 2026-10-10; not production-qualified" (at 264.16 43.18 0) (effects (font (size 1.016 1.016)) (hide yes)))(property "Alternative_MPN" "CL10B104KB8NNNC" (at 264.16 43.18 0) (effects (font (size 1.016 1.016)) (hide yes)))(property "Alternative_LCSC" "C1591" (at 264.16 43.18 0) (effects (font (size 1.016 1.016)) (hide yes)))(property "Alternative_Status" "READY_FOR_PROTOTYPE" (at 264.16 43.18 0) (effects (font (size 1.016 1.016)) (hide yes))))
(wire (pts (xy 264.16 49.53) (xy 264.16 53.34)) (stroke (width 0.1524) (type default)))
(symbol (lib_id "ax7010_servo_reva:PWR_GND") (at 264.16 53.34 0) (unit 1) (in_bom no) (on_board no) (in_pos_files no)(property "Reference" "#PWR5036" (at 266.7 50.8 0) (effects (font (size 1.016 1.016)) (hide yes)))(property "Value" "/GND" (at 266.7 55.88 0) (effects (font (size 1.016 1.016)) (hide yes))))
(label "GND" (at 264.16 53.34 0) (effects (font (size 0.9 0.9)) (justify left bottom)))
(symbol (lib_id "ax7010_servo_reva:PWR_VA_5V") (at 254 27.94 0) (unit 1) (in_bom no) (on_board no) (in_pos_files no)(property "Reference" "#PWR5037" (at 256.54 25.4 0) (effects (font (size 1.016 1.016)) (hide yes)))(property "Value" "/VA_5V" (at 256.54 30.48 0) (effects (font (size 1.016 1.016)) (hide yes))))
(label "VA_5V" (at 254 27.94 0) (effects (font (size 0.9 0.9)) (justify left bottom)))
(wire (pts (xy 198.12 73.66) (xy 223.52 73.66)) (stroke (width 0.1524) (type default)))
(hierarchical_label "ADC_SDI" (shape input) (at 198.12 73.66 0) (effects (font (size 1.016 1.016)) (justify left)))
(wire (pts (xy 269.24 73.66) (xy 279.4 73.66)) (stroke (width 0.1524) (type default)))
(hierarchical_label "ADC5_SDI" (shape output) (at 279.4 73.66 180) (effects (font (size 1.016 1.016)) (justify right)))
(wire (pts (xy 218.44 81.28) (xy 223.52 81.28)) (stroke (width 0.1524) (type default)))
(wire (pts (xy 218.44 81.28) (xy 218.44 86.36)) (stroke (width 0.1524) (type default)))
(symbol (lib_id "ax7010_servo_reva:PWR_GND") (at 218.44 86.36 0) (unit 1) (in_bom no) (on_board no) (in_pos_files no)(property "Reference" "#PWR5038" (at 220.98 83.82 0) (effects (font (size 1.016 1.016)) (hide yes)))(property "Value" "/GND" (at 220.98 88.9 0) (effects (font (size 1.016 1.016)) (hide yes))))
(label "GND" (at 218.44 86.36 0) (effects (font (size 0.9 0.9)) (justify left bottom)))
(no_connect (at 269.24 81.28))
(wire (pts (xy 198.12 96.52) (xy 223.52 96.52)) (stroke (width 0.1524) (type default)))
(hierarchical_label "ADC_BUSY" (shape output) (at 198.12 96.52 0) (effects (font (size 1.016 1.016)) (justify left)))
(wire (pts (xy 269.24 96.52) (xy 279.4 96.52)) (stroke (width 0.1524) (type default)))
(hierarchical_label "ADC5_BUSY" (shape input) (at 279.4 96.52 180) (effects (font (size 1.016 1.016)) (justify right)))
(wire (pts (xy 198.12 104.14) (xy 223.52 104.14)) (stroke (width 0.1524) (type default)))
(hierarchical_label "ADC_FRSTDATA" (shape output) (at 198.12 104.14 0) (effects (font (size 1.016 1.016)) (justify left)))
(wire (pts (xy 269.24 104.14) (xy 279.4 104.14)) (stroke (width 0.1524) (type default)))
(hierarchical_label "ADC5_FRSTDATA" (shape input) (at 279.4 104.14 180) (effects (font (size 1.016 1.016)) (justify right)))
(wire (pts (xy 198.12 116.84) (xy 223.52 116.84)) (stroke (width 0.1524) (type default)))
(label "PWR_READY" (at 198.12 116.84 0) (effects (font (size 0.9 0.9)) (justify left bottom)))
(no_connect (at 238.76 129.54))
(no_connect (at 254 129.54))
(wire (pts (xy 246.38 129.54) (xy 246.38 137.16)) (stroke (width 0.1524) (type default)))
(symbol (lib_id "ax7010_servo_reva:PWR_GND") (at 246.38 137.16 0) (unit 1) (in_bom no) (on_board no) (in_pos_files no)(property "Reference" "#PWR5039" (at 248.92 134.62 0) (effects (font (size 1.016 1.016)) (hide yes)))(property "Value" "/GND" (at 248.92 139.7 0) (effects (font (size 1.016 1.016)) (hide yes))))
(label "GND" (at 246.38 137.16 0) (effects (font (size 0.9 0.9)) (justify left bottom)))
(text "OE follows PWR_READY: translators disable on supervised rail faults." (at 17.78 149.86 0) (effects (font (size 1.016 1.016)) (justify left bottom)))
(text "TI Ioff / VCC disconnect prevents back-power when either supply is off." (at 17.78 156.21 0) (effects (font (size 1.016 1.016)) (justify left bottom)))
(text "RESET / CS pulls are on the ADC side. Firmware must apply full RESET after OE is enabled." (at 17.78 162.56 0) (effects (font (size 1.016 1.016)) (justify left bottom)))
(text "Translate delay, J10 flight time and ADC delay must all be included in Vivado I/O timing." (at 17.78 170.18 0) (effects (font (size 0.9 0.9)) (justify left bottom)))
(embedded_fonts no))
